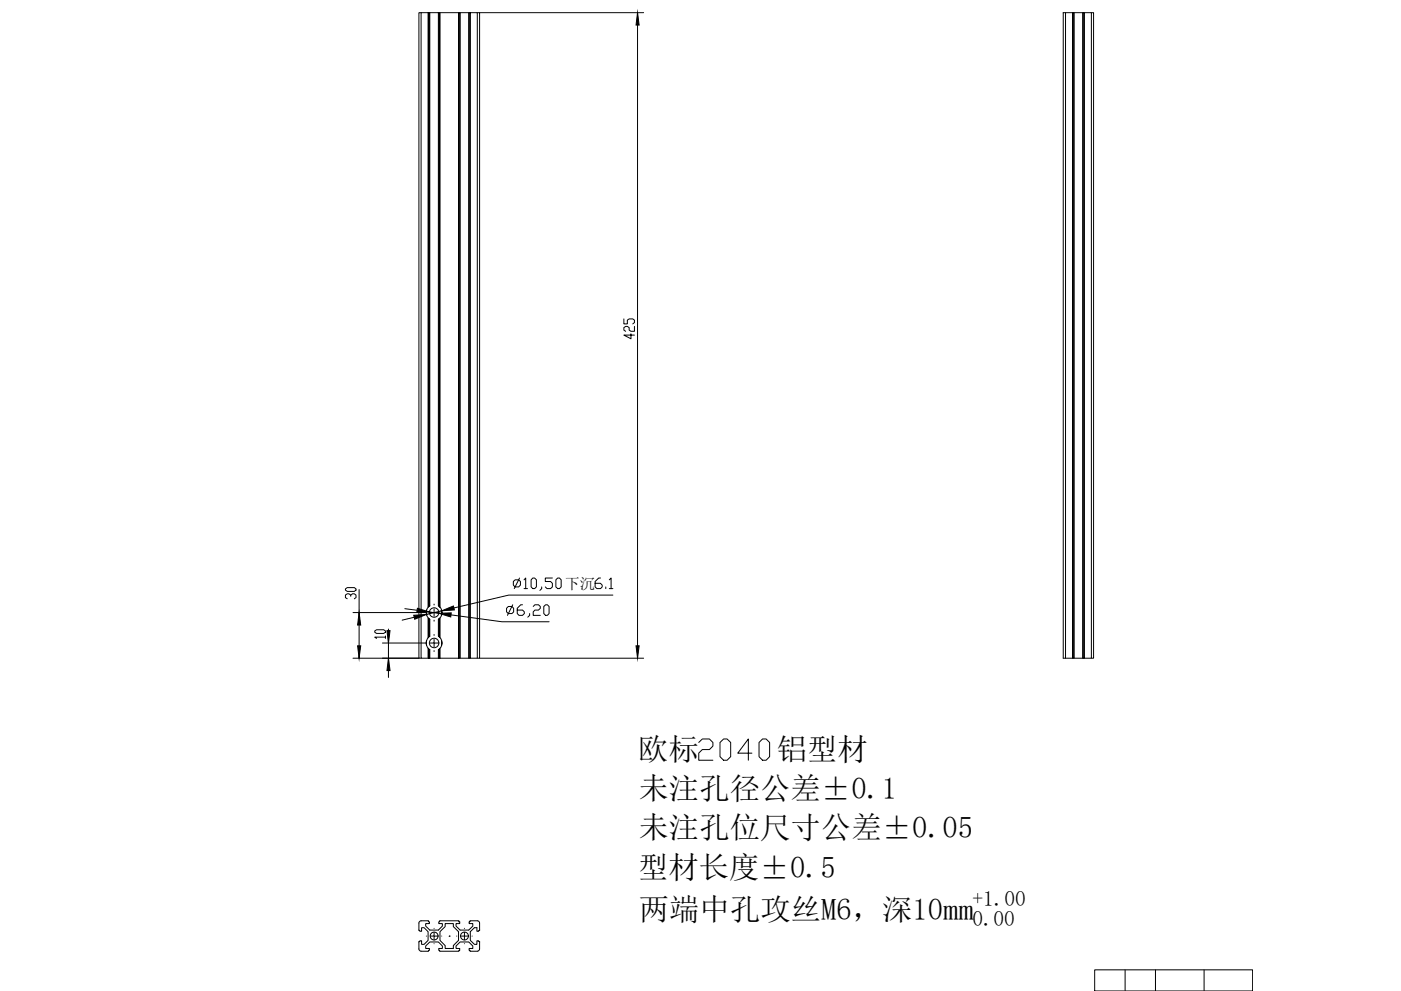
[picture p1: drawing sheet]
<svg xmlns="http://www.w3.org/2000/svg" width="594mm" height="420mm" viewBox="0 0 594 420" stroke-linecap="round" stroke-linejoin="round" font-family="sans-serif">
<!-- layer: 5 -->
<path d="M464.2 411.2h67v9h-67zM477.1 411.2v9M490 411.2v9M510.6 411.2v9" fill="none" stroke="#000" stroke-width=".42"/>
<!-- layer: 0 -->
<g fill="none" stroke="#000" stroke-width=".42">
<path d="M178.6 5.4h-1v273.7h1M181.5 5.4v252.1zM181.5 5.4h-2.9v273.7h2.9M181.7 5.4h.4v251.6M182.1 5.4h4M182.2 5.4l-.1 251.6M185.9 5.4v251.5M186.4 5.4l.2 252.1zM186.4 5.4h-.3v251.6M186.6 5.4h7.8M194.4 5.4l.2 273.7zM194.6 5.4h.3v273.7h-.3"/>
<path d="M194.9 5.4v273.7M195.1 5.4h3.7M198.9 5.4v273.7M199.3 5.4h-.4v273.7h.4M199.4 5.4h3v273.7h-3zM199.4 5.4v273.7M202.4 5.4h1v273.7h-1M450.8 5.4h1v273.7h-1zM451.8 5.4h3v273.7h-3M454.8 5.4v273.7M455 5.4h.3v273.7h-.3M455.3 5.4v273.7"/>
<path d="M455.5 5.4h3.6M459.3 5.4v273.7M459.6 5.4v273.7M459.6 5.4h-.3v273.7h.3M459.8 5.4h3v273.7h-3M462.8 5.4h.9v273.7h-.9M171.7 258.1l5.2 .6M180.8 258.6v2.3M181.6 257.4l-.9 1.9 .2 1.4 .7 1.2M182.1 259.5l3.9 .5M182.1 257l-.3 .2M185.9 256.9l.2 .1"/>
<path d="M186.1 257l.3 .2M186.6 257.4l.8 1.9-.1 1.4-.7 1.2M187.2 258.6v2.3M187.3 259l-6.5 1.5M215.6 257.1h1.5l.7 .8v1.5l-.7 .7h-1.5l-.8-.7v-1.5zM217.4 256.4l-2.2 4.5M217.7 246.5l.7-.7h1.5l.8 .7v1.6l-.8 .7h-1.5l-.7-.7zM220.3 245.1l-2.2 4.5M221.6 256.4h-.8l-1.5 1.5v2.2l.8 .8h1.5l.7-.8v-.7l-.7-.7h-2.3M222.2 245.8l.7-.7v4.5M222.2 249.6h1.5M225.9 245.1h.8l.8 .7v3l-.8 .8h-.8l-.7-.8v-3z"/>
<path d="M226.1 257.1l.7-.7h1.5l.8 .7v.8l-.8 .8h-1.5l-.7 .7v1.5h3M229.7 248.8v.8l-.8 .7M230.6 257.1l.8-.7h.7l.7 .7v3l-.7 .8h-.7l-.8-.8zM234.2 245.1h-3v1.4h2.3l.7 .8v1.5l-.7 .8h-1.6l-.7-.8M235.7 245.8l.8-.7h.7l.8 .7v3l-.8 .8h-.7l-.8-.8zM254.6 245.1h-.7l-1.6 1.4v2.3l.8 .8h1.5l.8-.8v-.7l-.8-.8h-2.3M256.9 248.8v.8M258.4 245.8l.7-.7v4.5M258.4 249.6h1.5M259.9 252.3h-44.2l-23.3 5.5M175.6 261.7l-5.1 1.2M180.8 271.5v2.2"/>
<path d="M181.5 262v8.3zM181.5 274.9l.2 4.2zM181.6 270.4l-.9 1.9 .2 1.3 .7 1.3M181.7 279.1h4.7M181.8 262.1l.5 .4M181.8 275.1l.3 .2M182.1 262.5v7.4M182.1 275.3v3.8M182.1 269.9l-.3 .3M182.1 275.3l.1 3.8M182.2 262.6l-.1 7.3M185.9 262.6v7.1"/>
<path d="M185.9 275.5v3.6M185.9 269.8l.2 .1M186.1 262.5v7.4M186.1 275.3v3.8M186.1 269.9l.3 .3M186.1 275.3l-.2 .1M186.4 262.2l.2-.2v8.3zM186.4 275l.2-.1v4.2zM186.4 262.1l-.5 .4M186.4 275.1l-.3 .2M186.6 279.1h7.8M186.6 270.4l.8 1.9-.1 1.3-.7 1.3"/>
<path d="M187.2 271.5v2.2M191.2 260.7l21.7 2.9h19.9M195.1 279.1h3.7M224.6 260.1v.8l-.8 .8M455.5 279.1h3.6M296.3 314.8l1.5-1.5h3l1.5 1.5v1.5l-1.5 1.5h-3l-1.5 1.5v3h6M305.3 314.8l1.5-1.5h1.5l1.5 1.5v6l-1.5 1.5h-1.5l-1.5-1.5zM318.9 319.3h-6.1l4.5-6v9M321.9 314.8l1.4-1.5h1.6l1.4 1.5v6l-1.4 1.5h-1.6l-1.4-1.5zM177.8 394.5l.2 .3h.8v-1.5h1l1.7 1.7v3.7l-1.7 1.7h-1v-1.5h-.8l-.4 .5 .1 3.3 .9 .6M178.6 390.4h2.9M178.6 390.4l-.7 .3-.3 .7 .2 3.1"/>
<path d="M181.5 390.4l.2 .2M181.7 390.6l.4 .2v.8h-1.6v1l1.7 1.7h3.7l1.7-1.7v-1h-1.5v-.8l.3-.2M186.4 390.6h8.2M188.8 391.6h3.4v1.3l2.2 2.1v3.7l-2.2 2.2v1.2h-3.4v-1.2l-2.2-2.2v-3.7l2.2-2.1zM190.5 396.9h.1M190.6 396.9l-.1 .1M194.6 390.6l.3 .2v.8h-1.5v1l1.7 1.7h3.7l1.7-1.7v-1h-1.6v-.8l.4-.2M199.3 390.6l3.1-.2 .7 .3 .3 .7v2.9M203.2 394.5l-.2 .3h-.8v-1.5h-1l-1.8 1.7v3.7l1.8 1.7h1v-1.5h.8l.4 .5M203.4 399.4l-.1 3.3-.9 .6h-2.9l-.6-.4v-.8h1.6v-1l-1.7-1.7h-3.7l-1.7 1.7v1h1.5v.8l-.5 .4h-7.8l-.5-.4v-.8h1.5v-1l-1.7-1.7h-3.7l-1.7 1.7v1h1.6v.8l-.6 .4M203.4 394.3l-.2 .2M178.6 403.3h2.9"/>
<circle cx="184.1" cy="259.7" r="2.01"/>
<circle cx="184.1" cy="272.6" r="2.01"/>
<circle cx="184.1" cy="396.9" r="1.67"/>
<circle cx="197" cy="396.9" r="1.67"/>
</g>
<!-- layer: 10 -->
<path d="M270.3 5.4l.7 5.2h-1.3zM152.3 259.7l.7 5.3h-1.4zM151.6 273.8h1.4l-.7 5.3zM164.1 267.4h1.3l-.7 5.2zM164.7 279.1l.7 5.2h-1.3zM269.7 273.8h1.3l-.7 5.3z" fill="#000" stroke="#000" stroke-width=".42"/>
<g fill="none" stroke="#000" stroke-width=".42">
<path d="M203.4 5.4h69.5M270.3 5.4v273.7M264.5 135.2v2.1h1.5v-1.6l.8-.5h1.5l.7 .5v1.1l-.7 .5M269 138.4v2.1h-1.5l-.7-.5v-1.1l-.8-.5h-.7l-.8 .5v1.1l.8 .5M267.5 141.5v2.1l-3-1.5h4.5M146.5 249.7l.7-.6h3l.8 .6v.5l-.8 .5h-3l-.7-.5zM148.7 252.8v-.5l-.7-.5h-.8l-.7 .5v1.1l.7 .5M148.7 252.3l.8-.5h.7l.8 .5v1.1l-.8 .5M149.7 259.7h31.1M152.3 249.9v29.2M184.1 258.1v1.6h-1.6M184.1 256.1v.4"/>
<path d="M185.7 259.7h-1.6v1.6M187.3 259.7h.4M149.7 279.1h27.9M158.9 267.5l.8-.5h3l.7 .5v.6l-.7 .5h-3l-.8-.5zM162.2 272.6h18.6M163.4 270.1h-4.5l.8 .6M163.4 269.6v1.1M164.7 266.7v20.5M184.1 271v1.6h-1.6M184.1 262.9v.5M184.1 269v.4M184.1 275.8v.4"/>
<path d="M185.7 272.6h-1.6v1.6M187.3 272.6h.4M203.4 279.1h69.5M180.8 396.9h.1M184.1 395.3v1.6h-1.6M184.1 393.6v.1M185.7 396.9h-1.6v1.6M187.3 396.9h.1M193.6 396.9h.1M196.9 395.3v1.6h-1.6M196.9 393.6v.1M198.5 396.9h-1.6v1.6"/>
<path d="M200.2 396.9h.1M184.1 400.1h.1M196.9 400.1h.1"/>
</g>
<!-- layer: 0 -->
<path d="M177 257.9l5.1 1.6-5.4 .1zM186 260l5.3-.2-.2 1.8zM187.3 259l5-2.1 .4 1.7zM175.4 260.9l5.4-.4-4.9 2.1z" fill="#000" stroke="#000" stroke-width=".42"/>
<g font-size="12.9">
<text x="270.5" y="322.3">欧标</text>
<text x="329.4" y="322.3">铝型材</text>
<text x="270.8" y="338.9">未注孔径公差±0.1</text>
<text x="270.8" y="355.5">未注孔位尺寸公差±0.05</text>
<text x="270.6" y="372.1">型材长度±0.5</text>
<text x="270.9" y="389.8">两端中孔攻丝M6，深10mm</text>
</g>
<g font-size="9">
<text x="412.4" y="384.3">+1.00</text>
<text x="412.3" y="392.6">0.00</text>
</g>
<text font-size="6.4" x="239.5" y="249.6">下沉</text>
</svg>
